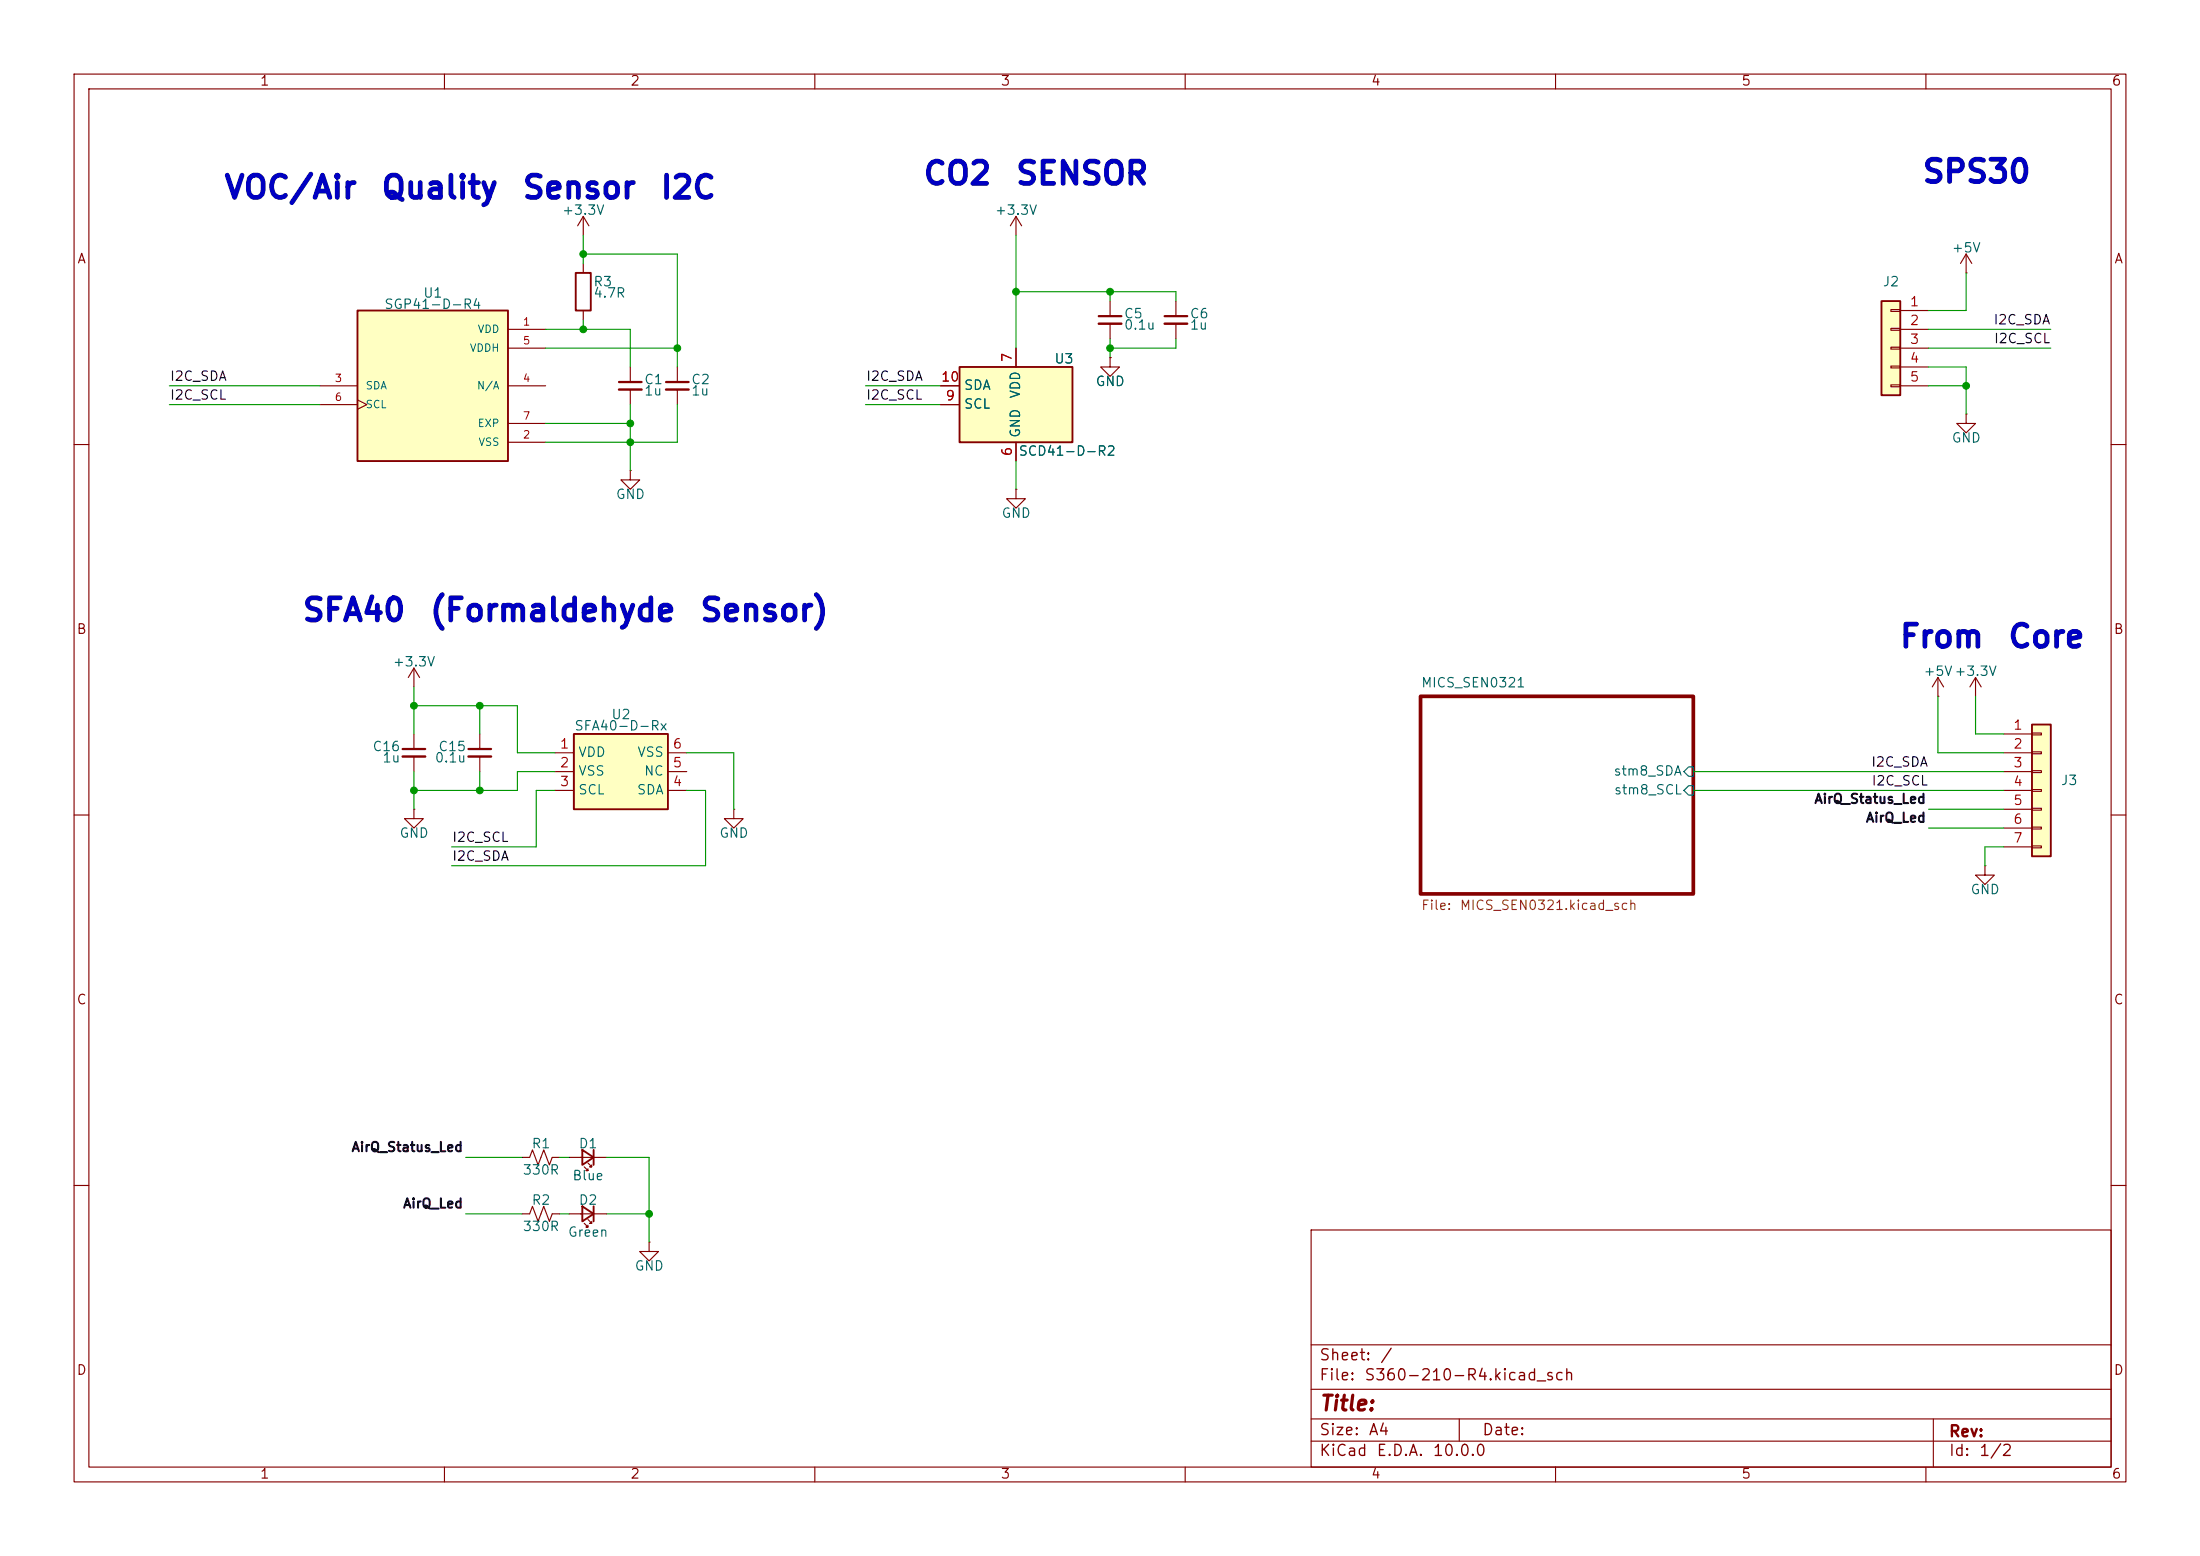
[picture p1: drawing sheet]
<svg xmlns="http://www.w3.org/2000/svg" width="297mm" height="210mm" viewBox="0 0 297 210" stroke-linecap="round" stroke-linejoin="round" font-family="sans-serif">
<g fill="none" stroke="#840000" stroke-width=".15">
<path d="M10 10h277v190h-277zM12 12h273v186h-273zM60 10v2M110 10v2M160 10v2M210 10v2M260 10v2M265.4 36.8h.1M265.4 34.3l-.7 1.3M265.4 34.3l.8 1.3M265.4 34.3v2.5M158.7 40.6v2.1"/>
<path d="M158.7 43.7v2M265.4 55.9v1.3h1.3l-1.3 1.2-1.2-1.2h1.2M265.4 55.9h.1M10 60h2M285 60h2M261.6 94h.1M261.6 91.4l-.7 1.3M261.6 91.4l.8 1.3M261.6 91.4v2.6M10 110h2M99.1 109.2v1.3h-1.3l1.3 1.3 1.2-1.3h-1.2M99.1 109.2h.1"/>
<path d="M285 110h2M70.5 156.2h1l.4-1 .7 2 .8-2 .8 2 .3-1h1.1M76.8 156.2h5.1M78.9 157.5l.5 .5h-.3h.3v-.3M79.4 157l.5 .5h-.3h.3v-.3M10 160h2M70.5 163.8h1l.4-1 .7 2 .8-2 .8 2 .3-1h1.1M76.8 163.8h5.1M78.9 165.1l.5 .5h-.3h.3v-.2M79.4 164.6l.5 .5h-.3h.3v-.3M87.6 167.6v1.3h1.3l-1.3 1.3-1.2-1.3h1.2M87.6 167.6h.1"/>
<path d="M177 166h108v32h-108zM285 160h2M60 198v2M110 198v2M160 198v2M177 194.5h108M177 191.5h108M177 187.5h108M177 181.5h108M197 191.5v3M210 198v2M260 198v2"/>
<path d="M261 191.5v6.5"/>
</g>
<path d="M191.8 94h36.8v26.7h-36.8z" fill="#fff" stroke="#fff" stroke-width=".14"/>
<path d="M191.8 94h36.8v26.7h-36.8z" fill="none" stroke="#840000" stroke-width=".5"/>
<path d="M227.3 106.7l.7-.7h.6v1.3h-.6zM228 103.5h.6v1.3h-.6l-.7-.7z" fill="none" stroke="#006464" stroke-width=".15"/>
<path d="M78.6 155.2l1.5 1-1.5 1zM80.1 155.2v2M78.6 162.8l1.5 1-1.5 1zM80.1 162.8v2" fill="none" stroke="#840000" stroke-width=".25"/>
<path d="M157.2 42.7h3.1" fill="none" stroke="#840000" stroke-width=".3"/>
<path d="M157.2 43.7h3.1" fill="none" stroke="#840000" stroke-width=".33"/>
<path d="M254 40.6h2.5v12.7h-2.5z" fill="#ffffc2"/>
<path d="M254 40.6h2.5v12.7h-2.5z" fill="none" stroke="#840000" stroke-width=".25"/>
<g fill="none" stroke="#840000" stroke-width=".15">
<path d="M255.3 41.8h1.2v.2h-1.2zM255.3 44.3h1.2v.3h-1.2zM255.3 46.9h1.2v.2h-1.2zM255.3 49.4h1.2v.3h-1.2zM255.3 51.9h1.2v.3h-1.2zM256.5 41.9h3.8M256.5 44.5h3.8M256.5 47h3.8M256.5 49.5h3.8M256.5 52.1h3.8M266.7 91.4l.8 1.3M266.7 91.4l-.8 1.3"/>
<path d="M266.7 91.4v2.6"/>
</g>
<path d="M77.5 99.1h12.7v10.1h-12.7z" fill="#ffffc2"/>
<path d="M77.5 99.1h12.7v10.1h-12.7z" fill="none" stroke="#840000" stroke-width=".25"/>
<g fill="none" stroke="#840000" stroke-width=".15">
<path d="M55.9 99.1v2M64.8 99.1v2M55.9 109.2v1.3h-1.3l1.3 1.3 1.2-1.3h-1.2M55.9 109.2h.1M55.9 102.1v2M64.8 102.1v2M74.9 101.6h2.6M74.9 104.1h2.6M74.9 106.7h2.6M90.2 101.6h2.5M90.2 104.1h2.5M90.2 106.7h2.5"/>
<path d="M268 116.8v1.3h-1.3l1.3 1.3 1.2-1.3h-1.2M268 116.8h.1"/>
</g>
<path d="M54.4 101.1h3M63.2 101.1h3.1" fill="none" stroke="#840000" stroke-width=".3"/>
<path d="M54.4 102.1h3M63.2 102.1h3.1" fill="none" stroke="#840000" stroke-width=".33"/>
<path d="M274.3 97.8h2.6v17.8h-2.6z" fill="#ffffc2"/>
<path d="M77.7 36.8h2.1v5.1h-2.1zM274.3 97.8h2.6v17.8h-2.6z" fill="none" stroke="#840000" stroke-width=".25"/>
<g fill="none" stroke="#840000" stroke-width=".15">
<path d="M78.7 29.2l.8 1.3M78.7 29.2l-.7 1.3M78.7 29.2v2.6M78.7 35.6v1.2M78.7 41.9v1.3M85.1 63.5v1.3h-1.3l1.3 1.2 1.3-1.2h-1.3M85.1 63.5h.1M137.2 66v1.3h1.2l-1.2 1.3-1.3-1.3h1.3M137.2 66h.1M55.9 90.2l.7 1.2M55.9 90.2l-.8 1.2M55.9 90.2v2.5"/>
<path d="M270.5 99.1h3.8M274.3 98.9h1.3v.3h-1.3zM270.5 101.6h3.8M270.5 104.1h3.8M270.5 106.7h3.8M270.5 109.2h3.8M270.5 111.8h3.8M270.5 114.3h3.8M274.3 101.5h1.3v.2h-1.3zM274.3 104h1.3v.3h-1.3zM274.3 106.6h1.3v.2h-1.3zM274.3 109.1h1.3v.2h-1.3z"/>
<path d="M274.3 111.6h1.3v.3h-1.3zM274.3 114.2h1.3v.2h-1.3z"/>
</g>
<path d="M129.5 49.5h15.3v10.2h-15.3z" fill="#ffffc2"/>
<path d="M129.5 49.5h15.3v10.2h-15.3z" fill="none" stroke="#840000" stroke-width=".25"/>
<path d="M127 54.6h2.5M127 52.1h2.5M137.2 47v2.5M137.2 59.7v2.5" fill="none" stroke="#840000" stroke-width=".15"/>
<path d="M48.3 41.9h20.3v20.3h-20.3z" fill="#ffffc2"/>
<path d="M48.3 41.9h20.3v20.3h-20.3z" fill="none" stroke="#840000" stroke-width=".25"/>
<g fill="none" stroke="#840000" stroke-width=".15">
<path d="M137.2 29.2l.7 1.3M137.2 29.2l-.8 1.3M137.2 29.2v2.6M43.2 52.1h5.1M43.2 54.6h5.1M48.3 54l1.2 .6-1.2 .6M68.6 44.5h5.1M68.6 59.7h5.1M68.6 52.1h5.1M68.6 47h5.1M68.6 57.2h5.1M85.1 49.5v2.1"/>
<path d="M85.1 52.6v2M91.4 49.5v2.1M91.4 52.6v2M127 52.1h2.5M127 54.6h2.5M137.2 47v2.5M137.2 59.7v2.5M149.9 48.3v1.2h1.2l-1.2 1.3-1.3-1.3h1.3M149.9 48.3h.1M149.9 40.6v2.1M149.9 43.7v2"/>
</g>
<path d="M83.6 51.6h3M89.9 51.6h3.1M148.3 42.7h3.1" fill="none" stroke="#840000" stroke-width=".3"/>
<path d="M83.6 52.6h3M89.9 52.6h3.1M148.3 43.7h3.1" fill="none" stroke="#840000" stroke-width=".33"/>
<g fill="none" stroke="#009600" stroke-width=".15">
<path d="M78.7 34.3h12.7v15.2M78.7 31.8v3.8M137.2 39.4h21.5v1.2M137.2 31.8v15.2M149.9 39.4v1.2M265.4 36.8v5.1h-5.1M22.9 52.1h20.3M22.9 54.6h20.3M73.7 44.5h11.4v5M73.7 47h17.7M73.7 57.2h11.4M78.7 43.2v1.3"/>
<path d="M85.1 54.6v8.9M91.4 54.6v5.1h-17.7M116.8 52.1h10.2M116.8 54.6h10.2M149.9 45.7v2.6M158.7 45.7v1.3h-8.8M260.3 49.5h5.1v6.4M260.3 44.5h16.6M260.3 47h16.6M260.3 52.1h5.1M137.2 62.2v3.8M55.9 92.7v6.4"/>
<path d="M55.9 95.3h13.9v6.3h5.1M64.8 95.3v3.8M261.6 94v7.6h8.9M266.7 94v5.1h3.8M55.9 104.1v5.1M64.8 104.1v2.6M74.9 106.7h-2.5v7.6h-11.4M74.9 104.1h-5.1v2.6h-13.9M92.7 106.7h2.5v10.1h-34.2M92.7 101.6h6.4v7.6M228.6 104.1h41.9M228.6 106.7h41.9"/>
<path d="M260.3 109.2h10.2M260.3 111.8h10.2M270.5 114.3h-2.5v2.5M62.9 156.2h7.6M75.6 156.2h1.2M81.9 156.2h5.7v11.4M62.9 163.8h7.6M75.6 163.8h1.2M81.9 163.8h5.7"/>
</g>
<g fill="#009600" stroke="#009600" stroke-width=".14">
<circle cx="64.8" cy="106.7" r=".46"/>
<circle cx="55.9" cy="106.7" r=".46"/>
<circle cx="87.6" cy="163.8" r=".46"/>
<circle cx="265.4" cy="52.1" r=".46"/>
<circle cx="85.1" cy="59.7" r=".46"/>
<circle cx="55.9" cy="95.3" r=".46"/>
<circle cx="64.8" cy="95.3" r=".46"/>
<circle cx="78.7" cy="34.3" r=".46"/>
<circle cx="91.4" cy="47" r=".46"/>
<circle cx="78.7" cy="44.5" r=".46"/>
<circle cx="149.9" cy="39.4" r=".46"/>
<circle cx="85.1" cy="57.2" r=".46"/>
<circle cx="149.9" cy="47" r=".46"/>
<circle cx="137.2" cy="39.4" r=".46"/>
</g>
<g font-size="3" fill="#0000c2">
<text x="30.1" y="27.5">VOC/Air</text>
<text x="51.3" y="27.5">Quality</text>
<text x="70.3" y="27.5">Sensor</text>
<text x="89" y="27.5">I2C</text>
<text x="124.5" y="25.7">CO2</text>
<text x="136.9" y="25.7">SENSOR</text>
<text x="259.3" y="25.4">SPS30</text>
<text x="40.6" y="84.6">SFA40</text>
<text x="57.8" y="84.6">(Formaldehyde</text>
<text x="94.3" y="84.6">Sensor)</text>
<text x="256.3" y="88.1">From</text>
<text x="270.9" y="88.1">Core</text>
</g>
<text font-size="2" fill="#840000" x="178" y="190.9">Title:</text>
<g font-size="1.5" fill="#840000">
<text x="178" y="184">Sheet:</text>
<text x="186.2" y="184">/</text>
<text x="178" y="186.7">File:</text>
<text x="184.1" y="186.7">S360-210-R4.kicad_sch</text>
<text x="178" y="196.9">KiCad</text>
<text x="178" y="194.1">Size:</text>
<text x="184.7" y="194.1">A4</text>
<text x="185.7" y="196.9">E.D.A.</text>
<text x="193.3" y="196.9">10.0.0</text>
<text x="200" y="194.1">Date:</text>
<text x="263" y="194.3">Rev:</text>
<text x="263" y="196.9">Id:</text>
<text x="267.1" y="196.9">1/2</text>
</g>
<g font-size="1.3" fill="#840000">
<text x="35" y="11.9">1</text>
<text x="85" y="11.9">2</text>
<text x="135" y="11.9">3</text>
<text x="185" y="11.9">4</text>
<text x="235" y="11.9">5</text>
<text x="285" y="11.9">6</text>
<text x="10.3" y="35.9">A</text>
<text x="285.3" y="35.9">A</text>
<text x="10.3" y="85.9">B</text>
<text x="285.3" y="85.9">B</text>
<text x="10.3" y="135.9">C</text>
<text x="285.3" y="135.9">C</text>
<text x="10.3" y="185.9">D</text>
<text x="285.3" y="185.9">D</text>
<text x="35" y="199.9">1</text>
<text x="85" y="199.9">2</text>
<text x="135" y="199.9">3</text>
<text x="185" y="199.9">4</text>
<text x="235" y="199.9">5</text>
<text x="285" y="199.9">6</text>
</g>
<g font-size="1.3" fill="#006464">
<text x="75.8" y="29.3">+3.3V</text>
<text x="134.2" y="29.3">+3.3V</text>
<text x="263.4" y="34.4">+5V</text>
<text x="57" y="40.5">U1</text>
<text x="80" y="39">R3</text>
<text x="80" y="40.5">4.7R</text>
<text x="254.1" y="39">J2</text>
<text x="51.8" y="42">SGP41-D-R4</text>
<text x="151.6" y="43.3">C5</text>
<text x="151.6" y="44.8">0.1u</text>
<text x="160.5" y="43.3">C6</text>
<text x="160.5" y="44.8">1u</text>
<text x="86.9" y="52.2">C1</text>
<text x="86.9" y="53.7">1u</text>
<text x="93.2" y="52.2">C2</text>
<text x="93.2" y="53.7">1u</text>
<text x="130" y="52.9">SDA</text>
<text x="138" y="53.9" transform="rotate(-90 138 53.9)">VDD</text>
<text x="142.2" y="49.4">U3</text>
<text x="147.8" y="52.4">GND</text>
<text x="130" y="55.5">SCL</text>
<text x="138" y="59.2" transform="rotate(-90 138 59.2)">GND</text>
<text x="137.4" y="61.8">SCD41-D-R2</text>
<text x="263.4" y="60">GND</text>
<text x="83.1" y="67.7">GND</text>
<text x="135.1" y="70.2">GND</text>
<text x="52.9" y="90.3">+3.3V</text>
<text x="191.8" y="93.1">MICS_SEN0321</text>
<text x="259.6" y="91.5">+5V +3.3V</text>
<text x="50.2" y="101.7">C16</text>
<text x="59.1" y="101.7">C15</text>
<text x="77.5" y="98.9">SFA40-D-Rx</text>
<text x="82.4" y="97.4">U2</text>
<text x="51.5" y="103.2">1u</text>
<text x="58.6" y="103.2">0.1u</text>
<text x="78" y="102.5">VDD</text>
<text x="78" y="105">VSS</text>
<text x="78" y="107.5">SCL</text>
<text x="85.9" y="107.5">SDA</text>
<text x="86" y="102.5">VSS</text>
<text x="86.9" y="105">NC</text>
<text x="217.7" y="105">stm8_SDA</text>
<text x="217.8" y="107.5">stm8_SCL</text>
<text x="278.1" y="106.3">J3</text>
<text x="53.8" y="113.4">GND</text>
<text x="97" y="113.4">GND</text>
<text x="265.9" y="121">GND</text>
<text x="71.7" y="155.3">R1</text>
<text x="78" y="155.3">D1</text>
<text x="70.5" y="158.9">330R</text>
<text x="77.2" y="159.6">Blue</text>
<text x="70.5" y="166.5">330R</text>
<text x="71.7" y="162.9">R2</text>
<text x="76.6" y="167.2">Green</text>
<text x="78" y="162.9">D2</text>
<text x="85.6" y="171.8">GND</text>
</g>
<g font-size="1.3" fill="#a90000">
<text x="257.7" y="41.7">1</text>
<text x="257.7" y="44.2">2</text>
<text x="257.7" y="46.7">3</text>
<text x="127" y="51.8">10</text>
<text x="136.9" y="49" transform="rotate(-90 136.9 49)">7</text>
<text x="257.7" y="49.3">4</text>
<text x="257.7" y="51.8">5</text>
<text x="127.6" y="54.4">9</text>
<text x="136.9" y="61.7" transform="rotate(-90 136.9 61.7)">6</text>
<text x="75.5" y="101.3">1</text>
<text x="90.7" y="101.3">6</text>
<text x="271.7" y="98.8">1</text>
<text x="271.7" y="101.3">2</text>
<text x="75.5" y="103.9">2</text>
<text x="75.5" y="106.4">3</text>
<text x="90.7" y="106.4">4</text>
<text x="90.7" y="103.9">5</text>
<text x="271.7" y="103.9">3</text>
<text x="271.7" y="106.4">4</text>
<text x="271.7" y="109">5</text>
<text x="271.7" y="111.5">6</text>
<text x="271.7" y="114">7</text>
</g>
<g font-size="1.3" fill="#0f0f0f">
<text x="269" y="44.1">I2C_SDA</text>
<text x="269.1" y="46.6">I2C_SCL</text>
<text x="22.9" y="51.7">I2C_SDA</text>
<text x="116.8" y="51.7">I2C_SDA</text>
<text x="22.9" y="54.3">I2C_SCL</text>
<text x="116.8" y="54.3">I2C_SCL</text>
<text x="252.5" y="103.8">I2C_SDA</text>
<text x="252.6" y="106.3">I2C_SCL</text>
<text x="61" y="114">I2C_SCL</text>
<text x="244.8" y="108.8">AirQ_Status_Led</text>
<text x="251.8" y="111.3">AirQ_Led</text>
<text x="61" y="116.5">I2C_SDA</text>
<text x="47.4" y="155.8">AirQ_Status_Led</text>
<text x="54.3" y="163.4">AirQ_Led</text>
</g>
<g font-size="1.3" fill="#725600">
<text x="191.8" y="123.1">File:</text>
<text x="197" y="123.1">MICS_SEN0321.kicad_sch</text>
</g>
<g font-size="1" fill="#006464">
<text x="63.3" y="47.7">VDDH</text>
<text x="64.4" y="45.2">VDD</text>
<text x="49.3" y="52.8">SDA</text>
<text x="64.3" y="52.8">N/A</text>
<text x="49.3" y="55.3">SCL</text>
<text x="64.4" y="57.9">EXP</text>
<text x="64.5" y="60.4">VSS</text>
</g>
<g font-size="1" fill="#a90000">
<text x="70.5" y="44.2">1</text>
<text x="70.5" y="46.7">5</text>
<text x="45.1" y="51.8">3</text>
<text x="70.5" y="51.8">4</text>
<text x="45.1" y="54.4">6</text>
<text x="70.5" y="59.4">2</text>
<text x="70.5" y="56.9">7</text>
</g>
</svg>
